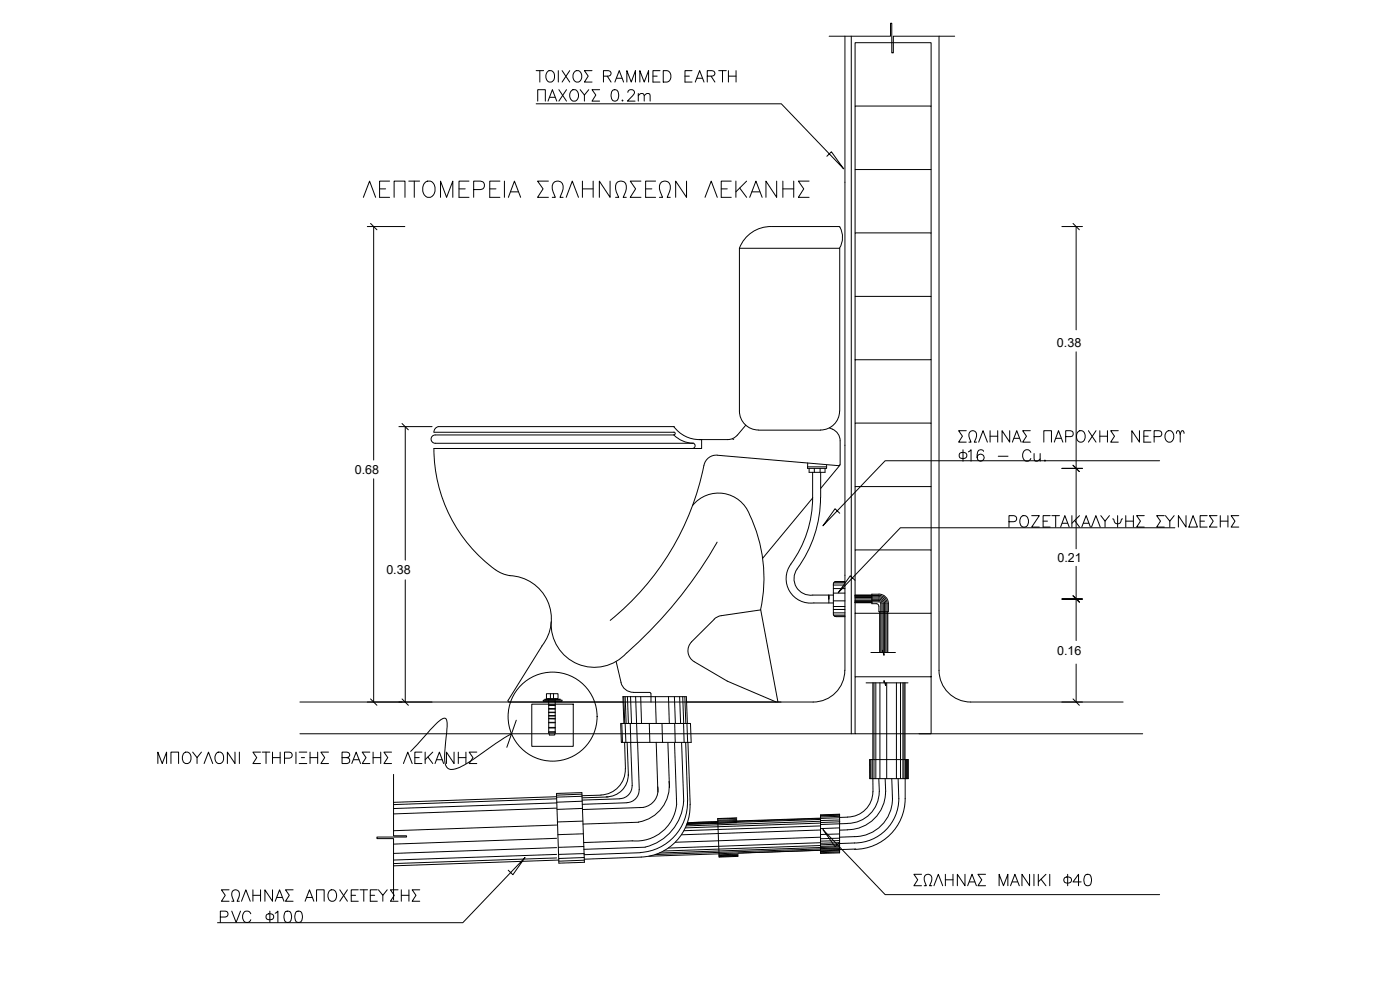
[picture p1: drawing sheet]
<svg xmlns="http://www.w3.org/2000/svg" width="420mm" height="297mm" viewBox="0 0 420 297" stroke-linecap="round" stroke-linejoin="round" font-family="sans-serif">
<!-- layer: COTAS -->
<g fill="none" stroke="#000" stroke-width=".3">
<path d="M110.2 68h11.3M112.1 68v70M318.7 68h6.2M323 68v31M323 105.6v59.1M119.7 128h10M121.6 128v40M112.1 143.7v66.9M318.7 140.5h6.2M121.6 174v36.6M248.8 179.7v-1.2v2.4M323 169.9v22.3"/>
<path d="M324.9 179.7h-6.2h6.2M323 199.2v11.4M110.2 210.6h19.5M318.7 210.6h6.2"/>
</g>
<!-- layer: PLUMA 01 -->
<path d="M253.6 10.9v190.3M255.5 10.9v209.3M281.8 10.9v190.3M160.9 31.1h73.6l18.7 19.6-3.7-5.2-1.3 1.4M348 138.2h-82.4l-18.6 19.6 3.6-5.2 1.4 1.4M352.6 158.4h-82.4l-18.7 19.5 3.7-5.2 1.4 1.4M252 252.7l-1.4 1.3-3.6-5.1 18.6 19.5h82.4M152.5 261.1l1.4 1.4 3.7-5.2-18.7 19.5h-73.6" fill="none" stroke="#000" stroke-width=".3"/>
<!-- layer: VERDE -->
<g fill="none" stroke="#000" stroke-width=".3">
<path d="M252.1 68.2a6.3 6.3 0 0 1-.1 6.3M252.1 68.2l-.3-.2h-20.2a10 10 0 0 0-9.7 6.5M130.2 134.5a44.3 44.3 0 0 0 20.3 37.5l2.5 .7M130.3 129.7h72M131.6 128a1.71 1.71 0 0 0-1.4 1.7M131.6 128h70.7a9.4 9.4 0 0 0 7.6 3.9M202.2 130.5a8.4 8.4 0 0 0 5.8 2.5M202.2 129.7l.4 .4-.4 .4h-71.6a1.25 1.25 0 0 0-1.2 1.2 1.25 1.25 0 0 0 1.2 1.3h77.4M208 132.9a.83 .83 0 0 1 .6 .9 .83 .83 0 0 1-.6 .7M215.3 136.6a3.8 3.8 0 0 0-4 3 80.1 80.1 0 0 1-28.2 46.5M215.3 136.6l36.4 3.1 .4-.4M220.2 131.7l-.3 .2"/>
<path d="M223.8 127.6l-2.9 3.4-1.4 .7-9.6 .2h.7v2.7h-80.3M248.9 128.4a4.1 4.1 0 0 1 3.2 3.9v7M252 123.3a5.7 5.7 0 0 1-5.7 5.7M252 123.3v-48.8h-30.1v48.8a5.7 5.7 0 0 0 5.7 5.7l18.7 .1M252.1 139.6l-5.8 6.9M207.9 151.7a10 10 0 0 1 17 2.6 44.4 44.4 0 0 1 3.4 28.6M243.9 149.4l-15 18.1M153 172.7a13 13 0 0 1 11.3 7.6 13 13 0 0 1-1.7 13.5M215.2 162.7a131.3 131.3 0 0 1-27.2 33.2M162.6 193.8l-10.1 16.3v.4l.3 .1M165.4 186.6a13 13 0 0 0 8 12.6 13 13 0 0 0 14.6-3.3M184.9 198.5l1.5 6.3a3.8 3.8 0 0 0 3.7 2.9"/>
<path d="M207.6 192.6a3.8 3.8 0 0 0 .7 5.9l10 5.9 14.7 6.2M214.3 185.8l1.2-.8 .9-.3 11.9-1.7 5.2 27.6M214.3 185.8l-6.7 6.8M190.1 207.8h4.9l.3 .3M195.4 208.1v2.5"/>
</g>
<!-- layer: PLUMA 02 -->
<g fill="none" stroke="#000" stroke-width=".3">
<path d="M242.4 138.9v1.6h5.7v-.9M242.4 140.1h5.7M242.8 140.5v1.2h4.8v-1.2M243.9 141.7v7.5a34.7 34.7 0 0 1-7 20.8 7.3 7.3 0 0 0 .3 7.7 7.3 7.3 0 0 0 7.1 3.2h5.8M246.3 149.2a37.1 37.1 0 0 1-7.4 22.1 5 5 0 0 0 5 7.2h6.2M246.3 141.7v7.6M250.1 175.2v9l.2 .6 .5 .2M250.8 174.5l-.5 .2-.2 .5M250.9 174.5h2.7M256.6 178.5h5.1M263.8 178.3a2.86 2.86 0 0 1 2.8 2.8v2.4h-2.8v-1.6M263.8 178.3h-2.1v2.8h1.3"/>
<path d="M250.9 185h2.7M256.6 180.8h5.1M263 181.1l.5 .2 .2 .6M264 183.5v12.3M266.4 183.5v12.3M186.3 217.1h20.9l.2 5.6h-20.9zM187.2 217.1l-.3-8.1h19.1l.3 8.1M262 204.9v23M271.6 204.9v23M167 238.1l7.6-.3 .8 20.9-7.7 .3zM167 239l-48.9 1.7M180.4 238.6l-5.7 .1"/>
<path d="M187.5 222.7l.2 8M187.7 230.7a7.6 7.6 0 0 1-7.4 7.8M206.5 222.7l.6 18.8M261 227.9h11.6v5.7h-11.6zM262 233.6v4M262 237.5a7.6 7.6 0 0 1-7.6 7.6M271.7 233.6a25.2 25.2 0 0 1-1.2 11.9 15.2 15.2 0 0 1-14.1 9.3M167.7 258l-49.6 1.8M192.4 257.2l-17.1 .6M207.1 241.4a15.2 15.2 0 0 1-14.7 15.8M215.4 246.5l-9.1 .3M215.8 256.2l-21.1 .7"/>
<path d="M221.1 245.4l-5.7 .2 .4 11.6 5.7-.3M246.3 245.5l-25.2 .8M246.3 244.5l5.7-.2v11.6l-5.7 .2zM246.3 255.1l-24.8 .9M254.4 245.2l-2.4 .1M256.8 254.7l-4.8 .2"/>
</g>
<!-- layer: texturas -->
<g fill="none" stroke="#000" stroke-width=".3">
<path d="M248.8 10.9h18.5v-3.9h.3v8.9h.5v-5h18.4M244.4 140.5v1.2M246.1 140.5v1.2M250.1 178h3.5M250.1 176.6h3.5M250.1 175.5h3.5M250.2 174.9h3.4M250.4 174.7h3.2M256.6 179.7h5.1M256.6 179.3h5.1M256.6 178.9h5.1M256.6 178.8h5.1"/>
<path d="M256.6 178.6l7.2 .1M261.7 179.8h2.1M261.7 179.4h2.1M263.8 179.8a1.33 1.33 0 0 1 1.3 1.3v14.8M263.8 179.4a1.71 1.71 0 0 1 1.7 1.7v14.7M263.8 179a2.1 2.1 0 0 1 2.1 2.1v14.7M263.8 178.6a2.48 2.48 0 0 1 2.4 2.5v14.7M263.8 179.1h-7.2M250.1 180.3h3.5M250.1 182h3.5M250.1 182.9h3.5M250.1 183.9h3.5"/>
<path d="M250.1 184.6h3.5M250.4 184.9h3.2M256.6 180.1h5.1M256.6 180.4h5.1M256.6 180.5h5.1M256.6 180.7h5.1M256.6 180.8h5.1M261.4 195.8h3.4v-.7l.5 1.5v-.8h3.4M261.7 180.6h2.1M261.7 180.2h2.1M263.8 180.5l.5 .6v14.7M263.8 180.2a.95 .95 0 0 1 .9 .9v14.7"/>
<path d="M165.2 208.1v1.5M166.1 208.1v1.5M186.6 217.2l.2 5.5M187.2 209l.3 8M187.6 209l.3 8.1M187.6 217.2l.2 5.5M188.3 209l.3 8.1M189.1 217.1l.6 18.6M189.2 208.9l.3 8.2M190.8 209l.5 13.7M192.3 209l.2 8.1M194.9 217.1l.1 5.6"/>
<path d="M196.7 209l.2 8.1M198.7 217.1l.1 5.6M200.6 209l.3 8.1M202.4 209l.3 8.1M202.5 217.1l.1 5.6M204 209l.3 8.1M204.9 209l.3 8.1M205.1 217.1l.2 5.7M205.5 209l.3 8.1M206.2 217.1l.2 5.7M259.9 204.9h5.4v-.7l.5 1.5v-.8h6.7M262.3 204.9v28.7"/>
<path d="M262.8 204.9v28.7M264.1 204.9v28.7M266.1 204.9v28.7M269 204.9v28.7M270.3 204.9v28.7M271 204.9v28.7M271.3 204.9v28.7M118.1 232.4v18.4h3.9v.3h-8.9v.5h5v18.4M167 239.7l-48.9 1.7M174.7 238.9l-7.7 .3M174.7 238.3l-7.7 .3M182.5 239.1l-7.8 .3"/>
<path d="M188.2 222.7l.4 10M188.6 232.4a6.6 6.6 0 0 1-6.7 6.7M189.7 235.7a3.8 3.8 0 0 1-3.7 3.9l-11.3 .5M191.3 222.7l.6 14.2M191.8 236.9a3.8 3.8 0 0 1-3.6 3.9l-13.4 .5M196.9 222.7l.5 14.9M197.4 236.1a5.3 5.3 0 0 1-4.3 6.1M200.4 223l.5 13.3M200.8 234.4a11 11 0 0 1-9.2 12.2M202.4 222.9l.7 18.6M204.6 222.8l.6 17.6M205.8 222.8l.6 17.6"/>
<path d="M261.1 227.9v5.7M261.4 227.9v5.7M261.8 227.9v5.7M263.7 233.6a13.5 13.5 0 0 1-.9 8.4 9.5 9.5 0 0 1-8.4 5l-2.4 .2M265.6 233.6l.2 4M265.8 237.5a11.4 11.4 0 0 1-11.4 11.4M267.6 233.6l.2 6a11.4 11.4 0 0 1-11.4 11.4l-4.4 .2M269.5 233.6a22.2 22.2 0 0 1-.4 10.2 13.3 13.3 0 0 1-12.7 9.1l-4.4 .2M271.8 227.9v5.7M272 227.9v5.7M272.2 227.9v5.7M272.4 227.9v5.7"/>
<path d="M167 256.4l-48.9 1.6M167 247.6l-48.9 1.6M167 251.5l-48.9 1.8M167 254.3l-48.9 1.8M167 257.4l-48.9 1.7M167 242.5l-48.9 1.7M167 240.9l-48.9 1.7M174.7 240.4l-7.6 .3M174.8 242.6l-7.6 .3M174.9 246.4l-7.6 .2M175 250.2l-7.6 .2M175.2 254l-7.6 .2"/>
<path d="M175.3 257.3l-7.6 .3M175.3 256.1l-7.6 .3M175.3 258.1l-7.6 .3M189.8 252.3l-14.6 .5M191.7 246.7l-16.7 .6M192.2 255.8l-16.9 .6M193.1 242.3l-18.3 .6M203 241.5a12.2 12.2 0 0 1-13.3 10.8M205.2 240.3a15.1 15.1 0 0 1-11.6 13.9l-18.4 .6M206.3 240.2a15 15 0 0 1-14.2 15.6M215.4 246.7l-9.2 .4M221.1 245.9l-5.7 .2"/>
<path d="M221.1 245.5l-5.7 .2M221.1 246.8l-15 .6M221.1 246.2l-5.7 .2M221.5 256.3l-5.7 .2M221.5 256.5l-5.7 .2M221.5 256.8l-5.7 .2M221.5 256.7l-5.7 .2M246.3 253.7l-47.1 1.6M246.3 251.2l-43.6 1.5M246.3 246.4l-40.3 1.4M246.3 247l-40.6 1.4M246.3 247.8l-41 1.4"/>
<path d="M246.3 249l-41.8 1.5M246.3 252.8l-45.7 1.7M246.3 254.7l-49.6 1.7M246.3 245.6l-30.9 1.1M246.3 245.9l-40.2 1.4M252 244.9l-5.7 .2M252 244.6l-5.7 .2M252 244.4l-5.7 .2M252 255.6l-5.7 .2M252 255.3l-5.7 .2M252 255.1l-5.7 .2M252 254.6l-5.7 .2"/>
<path d="M252 254.4l-5.7 .2M252 254.1l-54.1 1.8M252 253.8l-5.7 .1M252 253.3l-5.7 .2M252 252.8l-5.7 .2M252 252.2l-5.7 .2M252 251.5l-5.7 .2M252 250.2l-5.7 .2M252 248.4l-5.7 .2M252 246l-5.7 .2M252 245.3l-5.7 .3M252.1 247.2l-5.8 .2"/>
<path d="M252.1 246.6l-5.8 .2M252.3 254.9l-36.5 1.2M254.4 249l-2.4 .1"/>
</g>
<!-- layer: PLANTAS -->
<g fill="none" stroke="#000" stroke-width=".3">
<path d="M163.5 209.8l4.6 .1zM164.7 209.6v.2M164.7 209.9v.2M164.7 210.4v.2M166.1 209.6h-2.1v-1.5h3.5v1.5h-1.3M166.6 210.1h-3.6v.3h3.6M166.6 210.1h2.1v.3h-2.1M166.6 209.6v.2M166.6 209.9v.2M166.6 210.4v.2M253.5 201.1a9.5 9.5 0 0 1-9.5 9.5h-154M281.8 201.1a9.5 9.5 0 0 0 9.5 9.5h45.8"/>
<circle cx="165.8" cy="215" r="13.4"/>
</g>
<!-- layer: PROYECC -->
<g fill="none" stroke="#000" stroke-width=".3">
<path d="M159.6 211.3h12.4v12.6h-12.4zM164.7 210.6v9.1l.2 .8h1.6l.1-.8v-9.1M164.7 218.4h1.9M164.7 218.3h1.9M164.7 219.7h1.9M164.7 219.6h1.9M164.7 216.9h1.9M164.7 216.7h1.9M164.7 215.7h1.9M164.7 215.5h1.9M164.7 214.8h1.9M164.7 214.7h1.9"/>
<path d="M164.7 213.8h1.9M164.7 213.7h1.9M164.7 212.8h1.9M164.7 212.6h1.9M164.7 211.5h1.9M164.7 211.7h1.9"/>
</g>
<!-- layer: 0 -->
<path d="M215.4 246.5l-7.6 .3" fill="none" stroke="#000" stroke-width=".3"/>
<!-- layer: MUROS -->
<path d="M256.6 31.8v-19h22.8v19M256.6 50.9v-19.1h22.8v19.1M256.6 69.9v-19h22.8v19M256.6 88.9v-19h22.8v19M256.6 107.9v-19h22.8v19h-22.8v19M279.4 107.9v19M256.6 146v-19.1h22.8v19.1M256.6 165v-19h22.8v19M256.6 184v-19h22.8v19h-22.8v19.1M279.4 184v19.1h-22.8v17.1h22.8v-17.1M90 220.2h166.6M275.8 220.2h67.1" fill="none" stroke="#000" stroke-width=".3"/>
<!-- layer: 03 -->
<path d="M153.5 220.2l-4.7 2.9-6.1 4.3a15.8 15.8 0 0 1-7.4 3.5 2.29 2.29 0 0 1-1.8-2.7v-2.5l.6-6a6 6 0 0 0-.3-4.1 1.86 1.86 0 0 0-2.2 .9l-8.4 9" fill="none" stroke="#000" stroke-width=".3"/>
<!-- layer: LIMITES DE LOSA2 -->
<path d="M111.2 67l1.9 1.9M322 67l1.9 1.9M120.7 127.1l1.9 1.9M322 139.6l1.9 1.9M322 178.8l1.9 1.9-1.9-1.9M111.2 209.7l1.9 1.9M120.7 209.7l1.9 1.9M154.9 216.1l-2.8 8.1M322 209.7l1.9 1.9" fill="none" stroke="#000" stroke-width=".3"/>
<text font-size="8.4" x="108.3" y="60.3">ΛΕΠΤΟΜΕΡΕΙΑ ΣΩΛΗΝΩΣΕΩΝ ΛΕΚΑΝΗΣ</text>
<g font-size="7.1">
<text x="286.8" y="134.1">ΣΩΛΗΝΑΣ ΠΑΡΟΧΗΣ ΝΕΡΟΥ</text>
<text x="286.8" y="139.7">Φ16 - Cu.</text>
<text x="302" y="159.5">ΡΟΖΕΤΑΚΑΛYΨΗΣ ΣYΝΔΕΣΗΣ</text>
<text x="46.6" y="230.4">ΜΠΟYΛΟΝΙ ΣΤΗΡΙΞΗΣ ΒΑΣΗΣ ΛΕΚΑΝΗΣ</text>
<text x="273.4" y="267.1">ΣΩΛΗΝΑΣ ΜΑΝΙΚΙ Φ40</text>
<text x="65.6" y="271.6">ΣΩΛΗΝΑΣ ΑΠΟΧΕΤΕYΣΗΣ</text>
<text x="65.3" y="278">PVC Φ100</text>
</g>
<g font-size="6.6">
<text x="160.2" y="25.8">ΤΟΙΧΟΣ RAMMED EARTH</text>
<text x="160.5" y="31.4">ΠΑΧΟYΣ 0.2m</text>
</g>
<g font-size="3.8">
<text x="317.2" y="104.2">0.38</text>
<text x="106.5" y="142.3">0.68</text>
<text x="116" y="172.3">0.38</text>
<text x="317.3" y="168.6">0.21</text>
<text x="317.2" y="196.5">0.16</text>
</g>
</svg>
